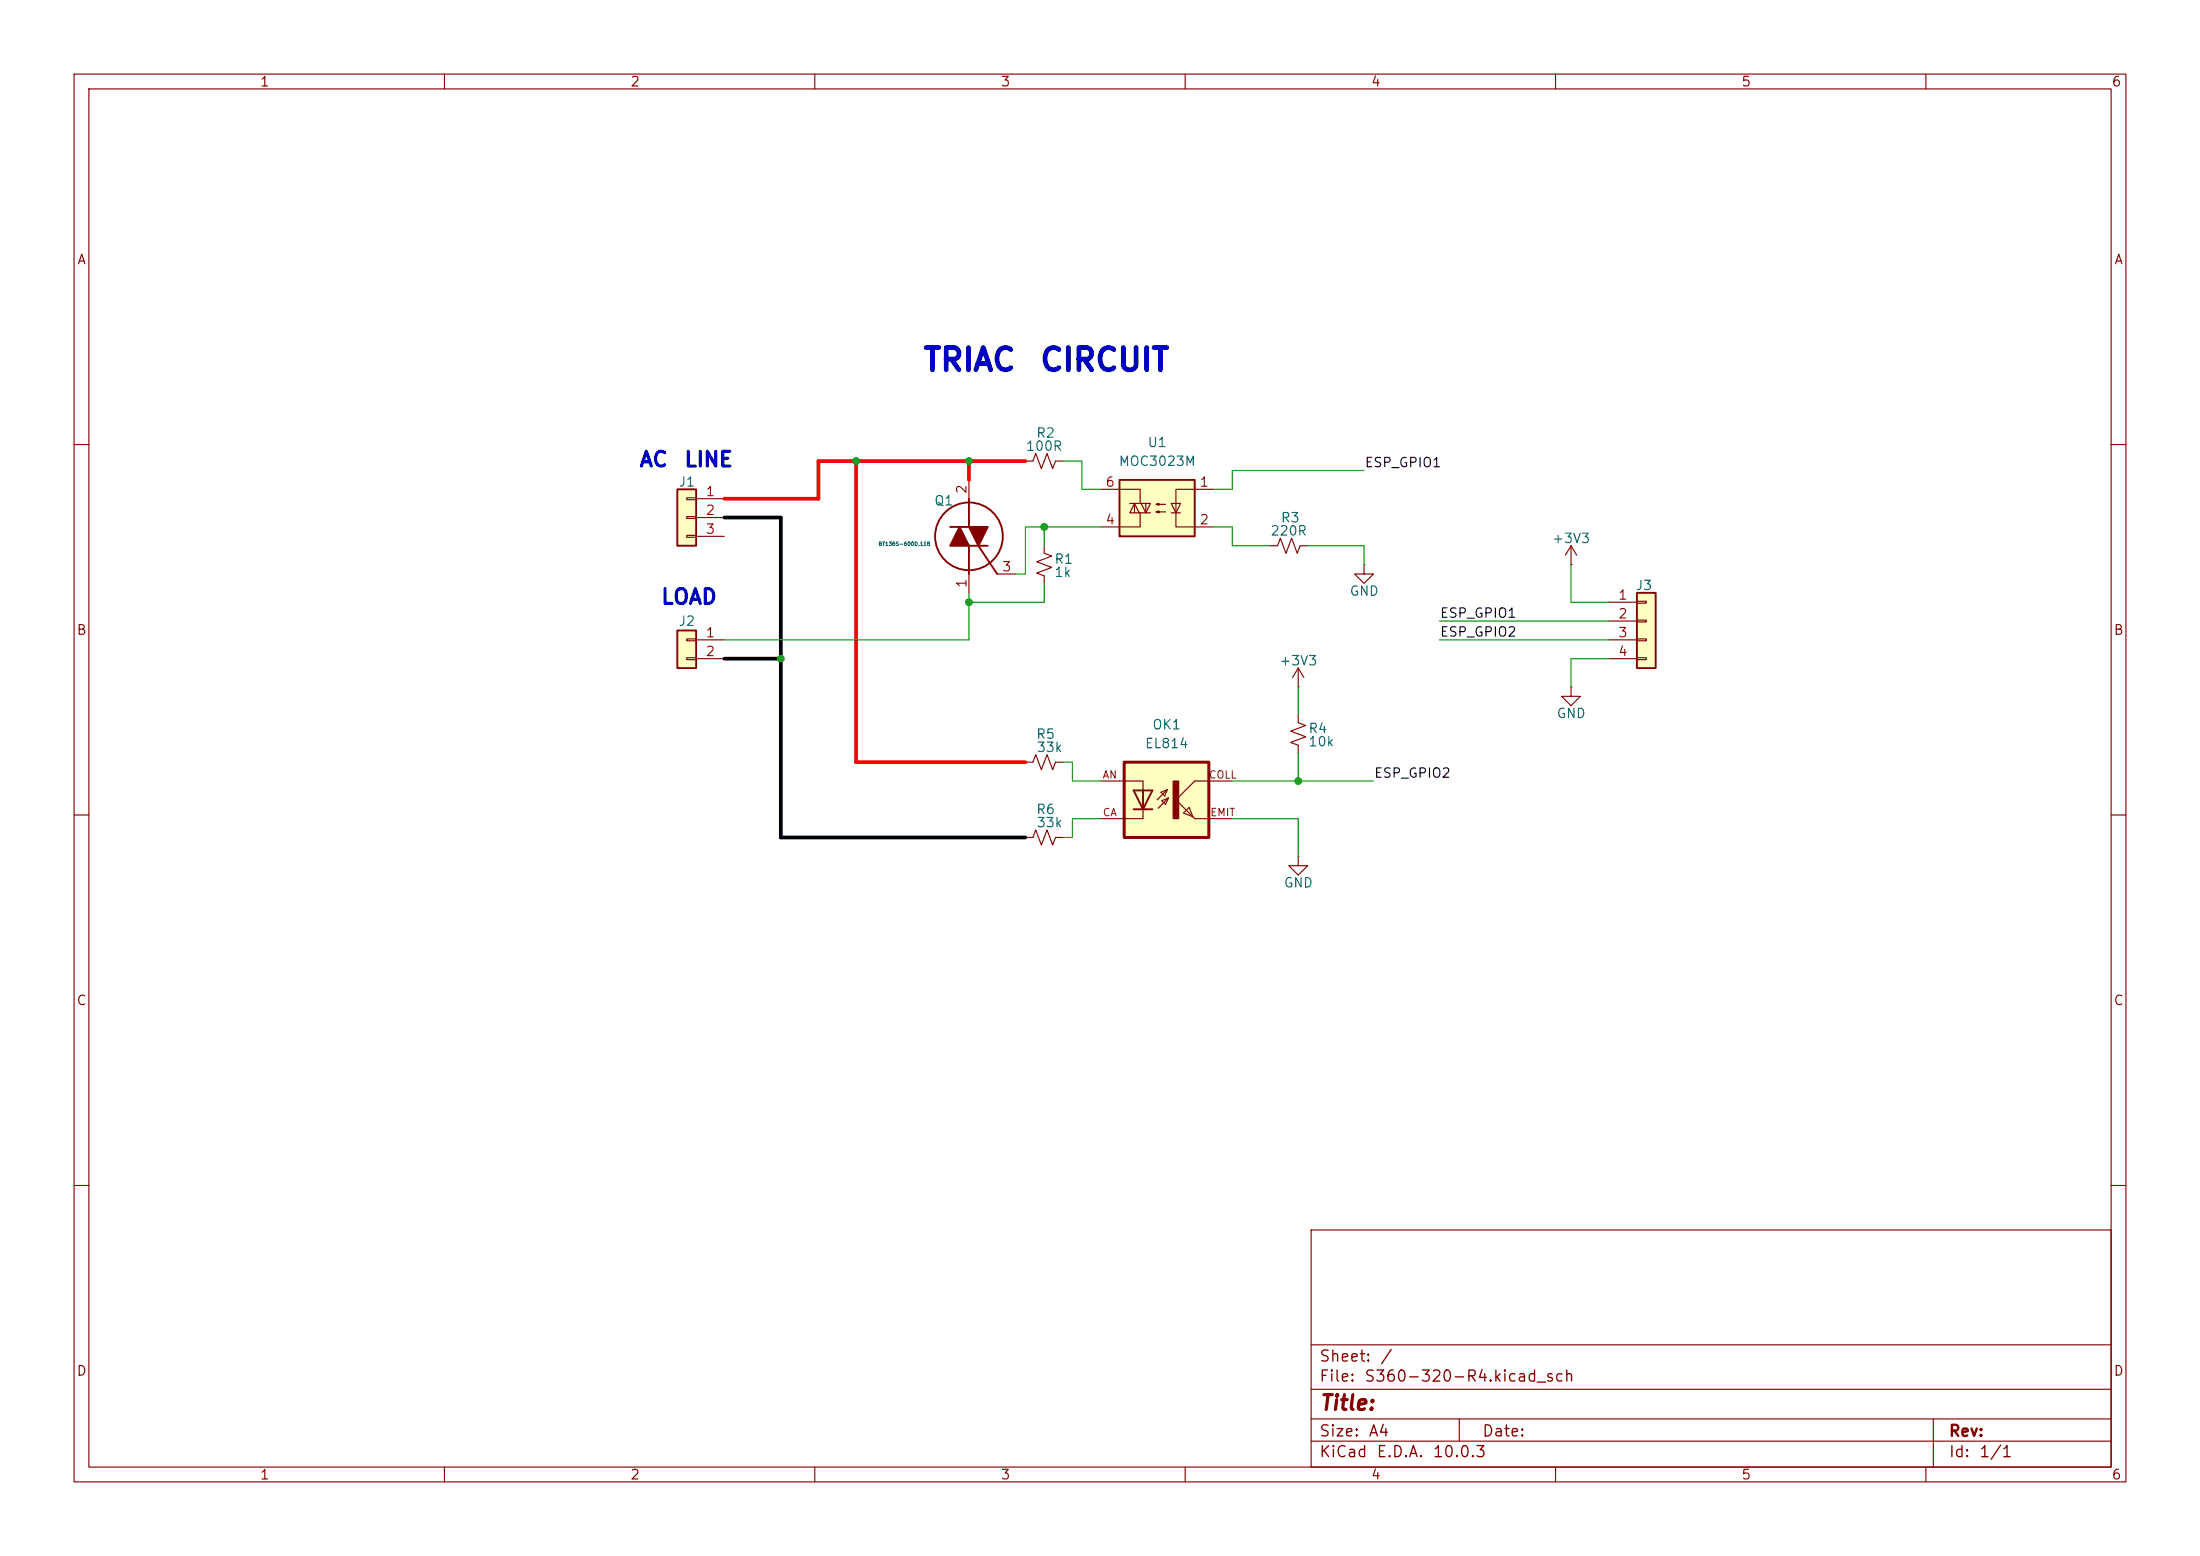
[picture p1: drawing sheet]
<svg xmlns="http://www.w3.org/2000/svg" width="297mm" height="210mm" viewBox="0 0 297 210" stroke-linecap="round" stroke-linejoin="round" font-family="sans-serif">
<g fill="none" stroke="#840000" stroke-width=".15">
<path d="M10 10h277v190h-277zM12 12h273v186h-273zM60 10v2M110 10v2M160 10v2M210 10v2M260 10v2M10 60h2M285 60h2M10 110h2M138.4 113h1l.4-1 .8 2 .8-2 .7 2 .4-1h1M285 110h2"/>
<path d="M10 160h2M177 166h108v32h-108zM285 160h2M60 198v2M110 198v2M160 198v2M177 194.5h108M177 191.5h108M177 187.5h108M177 181.5h108M197 191.5v3M210 198v2"/>
<path d="M260 198v2M261 191.5v6.5"/>
</g>
<path d="M151.1 64.8h10.2v7.6h-10.2z" fill="#ffffc2"/>
<g fill="none" stroke="#840000" stroke-width=".25">
<path d="M130.8 67.3v3.8h-2.5M132.1 73.7l2.5 3.8M133.3 73.7h-2.5v3.8M151.1 64.8h10.2v7.6h-10.2z"/>
<circle cx="130.8" cy="72.4" r="4.6"/>
</g>
<g fill="none" stroke="#840000" stroke-width=".15">
<path d="M130.8 64.8v2.5M130.8 77.5v2.5M134.6 77.5h2.6M141 73.7v1l1 .4-2 .7 2 .8-2 .7 1 .4v1M148.6 66h5.3v1.9M152.5 67.9h2.8l-.6 1.3-.6-1.3M153.2 67.9v1.3M153.8 69.2l-.6-1.3-.7 1.3h2.8M153.9 69.2v1.9h-5.3M154.7 67.9v1.3M156.1 68.1l.4-.2v.3l-.4-.1h1.3M156.1 69.1l.4-.1v.2l-.4-.1h1.3"/>
<path d="M158.1 67.9h1.3l-.7 1.3zM158.1 69.2h1.3M163.8 66h-5.1v5.1h5.1M138.4 102.9h1l.4-1 .8 2 .8-2 .7 2 .4-1h1"/>
</g>
<g fill="#840000" stroke="#840000" stroke-width=".25">
<path d="M130.8 71.1h2.5l-1.2 2.6z"/>
<path d="M129.5 71.1l1.3 2.6h-2.5z"/>
</g>
<path d="M91.4 85.1h2.6v5.1h-2.6z" fill="#ffffc2"/>
<path d="M91.4 85.1h2.6v5.1h-2.6z" fill="none" stroke="#840000" stroke-width=".25"/>
<path d="M92.7 86.2h1.3v.3h-1.3zM92.7 88.8h1.3v.2h-1.3zM94 86.4h3.8M94 88.9h3.8" fill="none" stroke="#840000" stroke-width=".15"/>
<path d="M91.4 66h2.6v7.7h-2.6z" fill="#ffffc2"/>
<path d="M91.4 66h2.6v7.7h-2.6z" fill="none" stroke="#840000" stroke-width=".25"/>
<path d="M92.7 67.2h1.3v.2h-1.3zM92.7 69.7h1.3v.3h-1.3zM92.7 72.3h1.3v.2h-1.3zM94 67.3h3.8M94 69.9h3.8M94 72.4h3.8" fill="none" stroke="#840000" stroke-width=".15"/>
<path d="M151.8 102.9h11.4v10.1h-11.4z" fill="#ffffc2"/>
<path d="M151.8 102.9h11.4v10.1h-11.4z" fill="none" stroke="#840000" stroke-width=".41"/>
<g fill="none" stroke="#840000" stroke-width=".15">
<path d="M138.4 62.2h1l.4-1 .8 2 .8-2 .7 2 .4-1h1M171.4 73.7h1.1l.3-1.1 .8 2.1 .8-2.1 .7 2.1 .4-1h1M184.1 76.2v1.3h1.3l-1.3 1.2-1.2-1.2h1.2M184.1 76.2h.1M212.1 76.2h.1M212.1 73.7l-.8 1.2M212.1 73.7l.8 1.2M212.1 73.7v2.5M175.3 92.7h.1M175.3 96.5v1l1 .4-2.1 .8 2.1 .7-2.1 .8 1.1 .4v1M175.3 90.2l-.8 1.2M175.3 90.2l.7 1.2"/>
<path d="M175.3 90.2v2.5M212.1 92.7v1.3h1.3l-1.3 1.3-1.3-1.3h1.3M212.1 92.7h.1M148.6 105.4h5.7v1.3M154.3 109.2v1.3h-5.7M156.7 106.9l.9-.3-.4 .8zM156.8 108.1l.9-.4-.3 .9zM157.6 106.6l-1.4 1.4M157.7 107.7l-1.4 1.4M159.8 109.7l.7-.7 .5 1.2zM166.4 105.4h-5.1l-2.6 2.6 2.6 2.5h5.1M175.3 115.6v1.2h1.2l-1.2 1.3-1.3-1.3h1.3"/>
<path d="M175.3 115.6h.1"/>
</g>
<path d="M153 106.7h2.6l-1.3 2.5zM153 109.2h2.6M154.3 106.7v2.5" fill="none" stroke="#840000" stroke-width=".25"/>
<path d="M158.4 105.4h.7v5.1h-.7z" fill="#840000" stroke="#840000" stroke-width=".14"/>
<path d="M221 80h2.5v10.2h-2.5z" fill="#ffffc2"/>
<path d="M221 80h2.5v10.2h-2.5z" fill="none" stroke="#840000" stroke-width=".25"/>
<path d="M217.2 81.3h3.8M217.2 83.8h3.8M217.2 86.4h3.8M217.2 88.9h3.8M221 81.2h1.2v.2h-1.2zM221 83.7h1.2v.2h-1.2zM221 86.2h1.2v.3h-1.2zM221 88.8h1.2v.2h-1.2z" fill="none" stroke="#840000" stroke-width=".15"/>
<g fill="none" stroke="#009600" stroke-width=".15">
<path d="M141 78.7v2.6h-10.2M141 71.1v2.6M143.5 62.2h2.5v3.8h2.6M148.6 71.1h-10.2v6.4h-1.2M163.8 71.1h2.6v2.6h5M176.5 73.7h7.6v2.5M184.1 63.5h-17.7v2.5h-2.6M212.1 76.2v5.1h5.1M130.8 80v6.4h-33M175.3 92.7v3.8M194.3 86.4h22.9M194.3 83.8h22.9"/>
<path d="M217.2 88.9h-5.1v3.8M143.5 102.9h1.3v2.5h3.8M148.6 110.5h-3.8v2.5h-1.3M166.4 105.4h19M166.4 110.5h8.9v5.1M175.3 101.6v3.8"/>
</g>
<path d="M115.6 62.2v40.7h22.8M130.8 62.2v2.6M138.4 62.2h-27.9v5.1h-12.7" fill="none" stroke="#f00" stroke-width=".5"/>
<path d="M97.8 69.9h7.6v43.1h33M97.8 88.9h7.6" fill="none" stroke="#000200" stroke-width=".5"/>
<g fill="#009600" stroke="#009600" stroke-width=".14">
<circle cx="105.4" cy="88.9" r=".46"/>
<circle cx="130.8" cy="62.2" r=".46"/>
<circle cx="115.6" cy="62.2" r=".46"/>
<circle cx="141" cy="71.1" r=".46"/>
<circle cx="130.8" cy="81.3" r=".46"/>
<circle cx="175.3" cy="105.4" r=".46"/>
</g>
<g font-size="3" fill="#0000c2">
<text x="124.4" y="50.8">TRIAC</text>
<text x="140.2" y="50.8">CIRCUIT</text>
</g>
<g font-size="2" fill="#0000c2">
<text x="86.2" y="63.5">AC</text>
<text x="92.2" y="63.5">LINE</text>
<text x="89.1" y="82.1">LOAD</text>
</g>
<text font-size="2" fill="#840000" x="178" y="190.8">Title:</text>
<g font-size="1.5" fill="#840000">
<text x="178" y="184.2">Sheet:</text>
<text x="186.2" y="184.2">/</text>
<text x="178" y="186.9">File:</text>
<text x="184.1" y="186.9">S360-320-R4.kicad_sch</text>
<text x="178" y="197.1">KiCad</text>
<text x="178" y="194.3">Size:</text>
<text x="184.7" y="194.3">A4</text>
<text x="185.7" y="197.1">E.D.A.</text>
<text x="193.3" y="197.1">10.0.3</text>
<text x="200" y="194.3">Date:</text>
<text x="263" y="194.3">Rev:</text>
<text x="263" y="197.1">Id:</text>
<text x="267.1" y="197.1">1/1</text>
</g>
<g font-size="1.3" fill="#840000">
<text x="35" y="12">1</text>
<text x="85" y="12">2</text>
<text x="135" y="12">3</text>
<text x="185" y="12">4</text>
<text x="235" y="12">5</text>
<text x="285" y="12">6</text>
<text x="10.3" y="36">A</text>
<text x="285.3" y="36">A</text>
<text x="10.3" y="86">B</text>
<text x="285.3" y="86">B</text>
<text x="10.3" y="136">C</text>
<text x="285.3" y="136">C</text>
<text x="10.3" y="186">D</text>
<text x="285.3" y="186">D</text>
<text x="35" y="200">1</text>
<text x="85" y="200">2</text>
<text x="135" y="200">3</text>
<text x="185" y="200">4</text>
<text x="235" y="200">5</text>
<text x="285" y="200">6</text>
</g>
<g font-size="1.3" fill="#006464">
<text x="139.8" y="59.4">R2</text>
<text x="91.5" y="66">J1</text>
<text x="138.4" y="61.2">100R</text>
<text x="150.9" y="63.2">MOC3023M</text>
<text x="154.8" y="60.7">U1</text>
<text x="126" y="68.5">Q1</text>
<text x="172.8" y="70.8">R3</text>
<text x="142.2" y="76.4">R1</text>
<text x="171.4" y="72.6">220R</text>
<text x="209.4" y="73.6">+3V3</text>
<text x="142.2" y="78.2">1k</text>
<text x="182.1" y="80.7">GND</text>
<text x="220.7" y="80">J3</text>
<text x="91.5" y="84.8">J2</text>
<text x="172.6" y="90.1">+3V3</text>
<text x="139.8" y="100">R5</text>
<text x="139.9" y="101.8">33k</text>
<text x="154.5" y="101.3">EL814</text>
<text x="155.5" y="98.8">OK1</text>
<text x="176.5" y="99.3">R4</text>
<text x="176.5" y="101">10k</text>
<text x="210.1" y="97.2">GND</text>
<text x="139.8" y="110.2">R6</text>
<text x="139.9" y="112">33k</text>
<text x="173.2" y="120.1">GND</text>
</g>
<g font-size="1.3" fill="#0f0f0f">
<text x="184.1" y="63.4">ESP_GPIO1</text>
<text x="194.3" y="83.7">ESP_GPIO1</text>
<text x="194.3" y="86.2">ESP_GPIO2</text>
<text x="185.4" y="105.3">ESP_GPIO2</text>
</g>
<g font-size="1.3" fill="#a90000">
<text x="95.2" y="67.3">1</text>
<text x="95.2" y="69.8">2</text>
<text x="130.8" y="66.7" transform="rotate(-90 130.8 66.7)">2</text>
<text x="149.2" y="71.1">4</text>
<text x="149.2" y="66">6</text>
<text x="161.9" y="66">1</text>
<text x="161.9" y="71.1">2</text>
<text x="95.2" y="72.4">3</text>
<text x="135.2" y="77.4">3</text>
<text x="130.8" y="79.4" transform="rotate(-90 130.8 79.4)">1</text>
<text x="218.4" y="81.3">1</text>
<text x="218.4" y="83.8">2</text>
<text x="95.2" y="86.3">1</text>
<text x="95.2" y="88.9">2</text>
<text x="218.4" y="86.3">3</text>
<text x="218.4" y="88.9">4</text>
</g>
<g font-size="1" fill="#a90000">
<text x="148.8" y="105.3">AN</text>
<text x="163.1" y="105.3">COLL</text>
<text x="148.8" y="110.4">CA</text>
<text x="163.3" y="110.4">EMIT</text>
</g>
<text font-size=".5" fill="#006464" x="118.5" y="73.8">BT136S-600D,118</text>
</svg>
